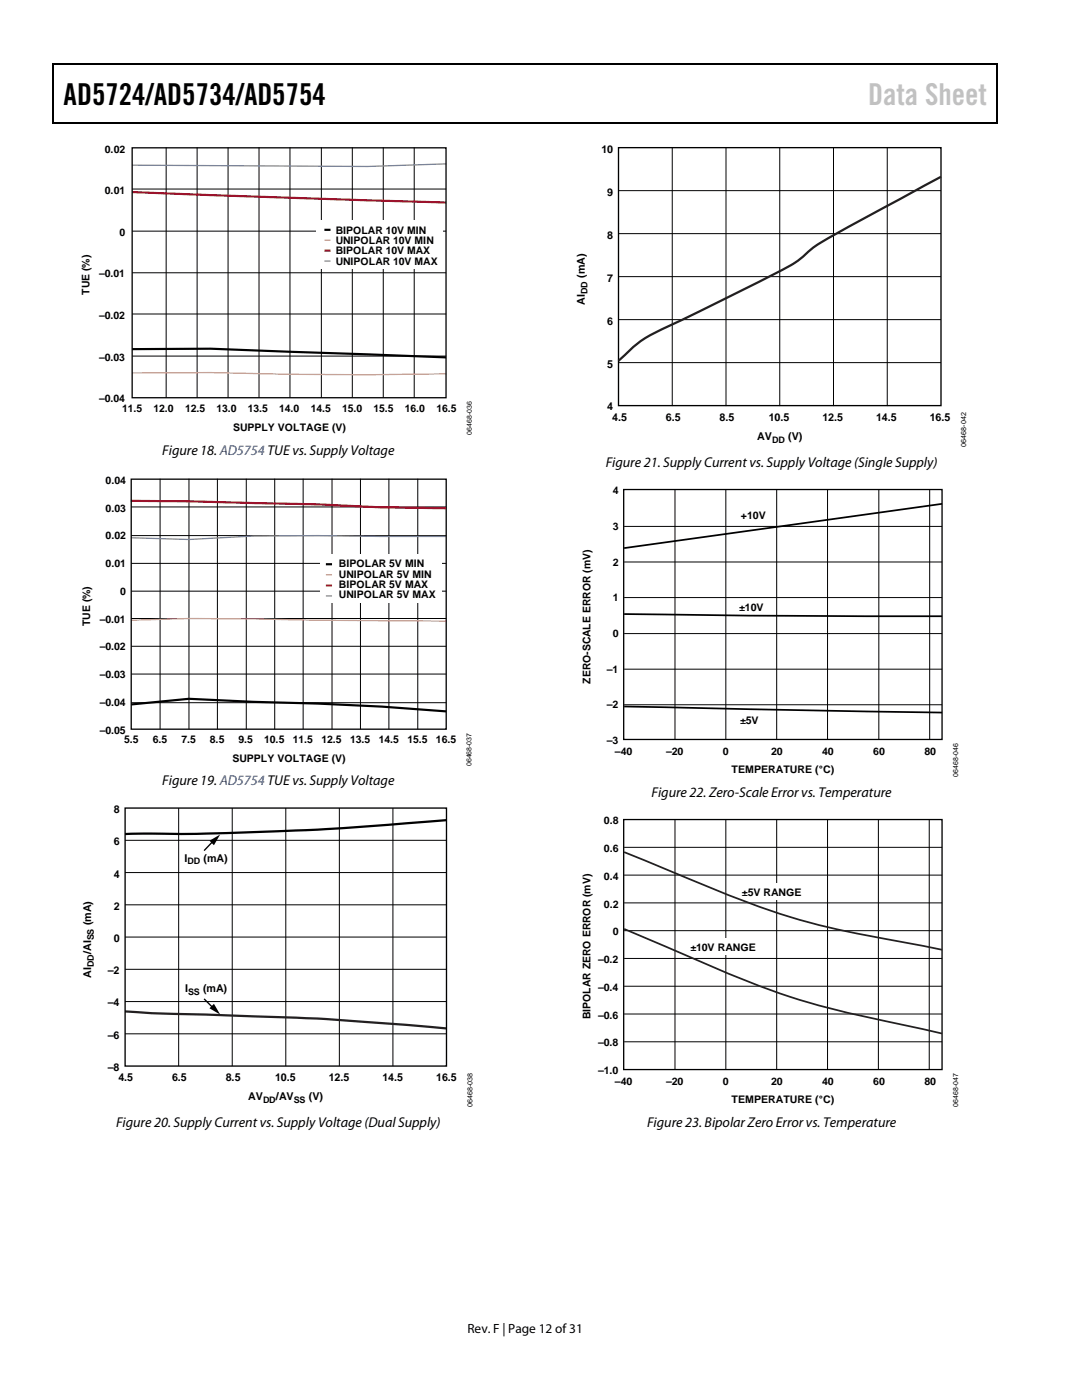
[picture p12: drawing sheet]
<svg xmlns="http://www.w3.org/2000/svg" width="216mm" height="279mm" viewBox="0 0 216 279" stroke-linecap="round" stroke-linejoin="round" font-family="sans-serif">
<path d="M10.5 12.7h.3v1h-.3zM10.5 12.7h.3v.3h-.3zM133.3 12.7h.3v.3h-.3zM198.8 12.7h.2v1h-.2zM198.8 12.7h.2v.3h-.2zM10.5 24.4h.3v.2h-.3zM133.1 24.4h.2v.2h-.2zM198.8 24.4h.2v.2h-.2z" fill="#000"/>
<path d="M10.7 13.7v10.7M10.8 12.8h122.5M133.6 12.8h65.2M198.9 13.7v10.7M10.8 24.5h188" fill="none" stroke="#000" stroke-width=".25"/>
<g fill="none" stroke="#000" stroke-width=".2">
<path d="M26.4 37.7h62.6M33.2 29.4v50M39.3 29.4v50M45.5 29.4v50M51.7 29.4v50M57.9 29.4v50M64.1 29.4v50M70.3 29.4v50M76.5 29.4v50M82.7 29.4v50M26.4 46.1h62.6M26.4 54.4h62.6"/>
<path d="M26.4 62.7h62.6M26.4 71.1h62.6"/>
</g>
<path d="M26.4 69.7l15.6-.1 47 1.7" fill="none" stroke="#000" stroke-width=".43"/>
<path d="M26.4 38.3l62.6 2.1" fill="none" stroke="#db0029" stroke-width=".43"/>
<path d="M26.4 74.4h15.6l15.7 .3 15.6 .1 15.7-.2" fill="none" stroke="#fea36e" stroke-width=".26"/>
<path d="M89 32.7l-15.7 .5-46.9-.2" fill="none" stroke="#6c85b1" stroke-width=".26"/>
<path d="M63.2 44h25.2v9.7h-25.2z" fill="#fff"/>
<path d="M64.7 45.9h1.3M26.2 140.6l11.5-1.1 38.5 1.5 12.8 1" fill="none" stroke="#000" stroke-width=".43"/>
<path d="M64.7 50h1.3M26.1 100h11.6l25.7 .7 12.8 .6 12.8 .1" fill="none" stroke="#db0029" stroke-width=".43"/>
<path d="M64.7 47.9h1.3M26.2 123.8l11.5-.4 51.3 .6" fill="none" stroke="#fea36e" stroke-width=".26"/>
<path d="M64.7 52.1h1.3M89 107.1l-25.6-.2-12.9 .1-12.8 .7-11.5-.4" fill="none" stroke="#6c85b1" stroke-width=".26"/>
<path d="M26.4 29.5h62.6v49.9h-62.6zM26.2 95.6h62.8v49.9h-62.8z" fill="none" stroke="#000" stroke-width=".26"/>
<g fill="none" stroke="#000" stroke-width=".2">
<path d="M31.9 95.5v50M37.7 95.5v50M43.4 95.5v50M49.1 95.5v50M54.8 95.5v50M60.5 95.5v50M66.3 95.5v50M71.9 95.5v50M77.6 95.5v50M83.4 95.5v50M26.2 101.2h62.8M26.2 106.9h62.8"/>
<path d="M26.2 112.4h62.8M26.2 118h62.8M26.2 123.4h62.8M26.2 129h62.8M26.2 134.5h62.8M26.2 140.2h62.8"/>
</g>
<path d="M63.8 110.6h24.3v9.6h-24.3z" fill="#fff"/>
<path d="M65 112.6h1.3" fill="none" stroke="#000" stroke-width=".43"/>
<path d="M65 118.9h1.3" fill="none" stroke="#6c85b1" stroke-width=".26"/>
<path d="M65 114.7h1.3" fill="none" stroke="#fea36e" stroke-width=".26"/>
<path d="M65 116.9h1.3" fill="none" stroke="#db0029" stroke-width=".43"/>
<g fill="none" stroke="#000" stroke-width=".2">
<path d="M123.4 38h64.4M134.1 29.5v51.5M144.9 29.5v51.5M155.6 29.5v51.5M166.3 29.5v51.5M177 29.5v51.5M123.4 46.6h64.4M123.4 55.2h64.4M123.4 63.8h64.4M123.4 72.4h64.4M134.7 97.7v50M144.8 97.7v50"/>
<path d="M155 97.7v50M165.1 97.7v50M175.4 97.7v50M185.5 97.7v50M124.5 119.3h63.5M124.5 112.2h63.5M124.5 105.1h63.5M124.5 133.5h63.5M124.5 126.4h63.5M124.5 140.6h63.5M25 167.7h64.1M25 174.1h64.1"/>
<path d="M35.7 161.3v51.5M46.3 161.3v51.5M57 161.3v51.5M67.7 161.3v51.5M78.4 161.3v51.5M124.5 174.6h63.5M124.5 169.1h63.5M134.7 163.6v49.9M144.8 163.6v49.9M155 163.6v49.9M165.1 163.6v49.9M175.3 163.6v49.9"/>
<path d="M185.4 163.6v49.9M25 180.6h64.1M25 187h64.1M25 193.4h64.1M25 199.9h64.1M124.5 196.8h63.5M124.5 191.3h63.5M124.5 185.7h63.5M124.5 180.2h63.5M25 206.3h64.1M124.5 207.9h63.5M124.5 202.4h63.5"/>
</g>
<path d="M89.1 163.7l-20.9 1.6-15.5 .7a476.6 476.6 0 0 1-27 .4l-.7 .1" fill="none" stroke="#000" stroke-width=".45"/>
<path d="M187.8 35.3l-6.9 3.7a309 309 0 0 0-18.8 10.5 23.4 23.4 0 0 1-7.6 5.2l-19.7 9.7a28.9 28.9 0 0 0-9.3 5.6l-2.1 2M25 201.9l5.3 .3 33.8 1.1 25 1.9" fill="none" stroke="#231f20" stroke-width=".45"/>
<path d="M123.4 29.5h64.4v51.5h-64.4zM25 161.3h64.1v51.5h-64.1zM42.5 167.9l-1.8 1.9M40.7 199.3l1.8 1.8" fill="none" stroke="#000" stroke-width=".27"/>
<path d="M41.8 167.8l2.1-1.3-1.2 2.2zM42.7 200.3l1.2 2.2-2.1-1.3z" fill="#000"/>
<path d="M188 100.6l-63.5 8.8M124.5 122.6l27.7 .3 35.8 .1M124.5 141l63.5 1.2" fill="none" stroke="#000" stroke-width=".35"/>
<path d="M124.4 97.7h63.6v49.9h-63.6zM124.4 163.6h63.6v49.9h-63.6z" fill="none" stroke="#000" stroke-width=".26"/>
<g fill="#fff">
<path d="M147.6 176.3h12.9v3.2h-12.9z"/>
<path d="M137.7 187.4h14.2v3.2h-14.2z"/>
</g>
<path d="M124.5 170.1a660.2 660.2 0 0 0 29.5 11.7 188 188 0 0 0 28.6 6.7l5.4 1M124.5 185.4a761.2 761.2 0 0 0 29.5 12.3 206.3 206.3 0 0 0 28.6 7.4l5.4 1.2" fill="none" stroke="#231f20" stroke-width=".35"/>
<text font-size="6" x="12.7" y="20.9">AD5724/AD5734/AD5754</text>
<text font-size="6" fill="#c1c1c1" x="173.2" y="20.9">Data Sheet</text>
<g font-size="2.8">
<text x="32.4" y="90.8">Figure 18. AD5754 TUE vs. Supply Voltage</text>
<text x="120.9" y="93.3">Figure 21. Supply Current vs. Supply Voltage (Single Supply)</text>
<text x="32.4" y="156.7">Figure 19. AD5754 TUE vs. Supply Voltage</text>
<text x="130" y="159.1">Figure 22. Zero-Scale Error vs. Temperature</text>
<text x="23.2" y="225">Figure 20. Supply Current vs. Supply Voltage (Dual Supply)</text>
<text x="129.1" y="225">Figure 23. Bipolar Zero Error vs. Temperature</text>
</g>
<text font-size="2.7" x="93.3" y="266">Rev. F | Page 12 of31</text>
<g font-size="2.1">
<text x="20.9" y="30.4">0.02</text>
<text x="120" y="30.5">10</text>
<text x="20.9" y="38.8">0.01</text>
<text x="121.2" y="39.1">9</text>
<text x="23.8" y="47.1">0</text>
<text x="67" y="46.6">BIPOLAR 10V MIN</text>
<text x="121.2" y="47.6">8</text>
<text x="67" y="48.7">UNIPOLAR 10V MIN</text>
<text x="67" y="50.8">BIPOLAR 10V MAX</text>
<text x="67" y="52.9">UNIPOLAR 10V MAX</text>
<text x="17.9" y="58.8" transform="rotate(-90 17.9 58.8)">TUE (%)</text>
<text x="19.8" y="55.4">–0.01</text>
<text x="116.7" y="55.4" transform="rotate(-90 116.7 55.4)">(mA)</text>
<text x="121.2" y="56.2">7</text>
<text x="19.8" y="63.7">–0.02</text>
<text x="116.7" y="60.8" transform="rotate(-90 116.7 60.8)">AI</text>
<text x="121.2" y="64.8">6</text>
<text x="19.8" y="72">–0.03</text>
<text x="121.2" y="73.4">5</text>
<text x="19.8" y="80.3">–0.04</text>
<text x="24.4" y="82.2">11.5</text>
<text x="30.6" y="82.2">12.0</text>
<text x="36.9" y="82.2">12.5</text>
<text x="43.2" y="82.2">13.0</text>
<text x="49.5" y="82.2">13.5</text>
<text x="55.7" y="82.2">14.0</text>
<text x="62" y="82.2">14.5</text>
<text x="68.3" y="82.2">15.0</text>
<text x="74.5" y="82.2">15.5</text>
<text x="80.8" y="82.2">16.0</text>
<text x="87.1" y="82.2">16.5</text>
<text x="121.2" y="81.9">4</text>
<text x="122.2" y="83.9">4.5</text>
<text x="132.9" y="83.9">6.5</text>
<text x="143.6" y="83.9">8.5</text>
<text x="153.4" y="83.9">10.5</text>
<text x="164.1" y="83.9">12.5</text>
<text x="174.8" y="83.9">14.5</text>
<text x="185.5" y="83.9">16.5</text>
<text x="46.5" y="86">SUPPLY VOLTAGE (V)</text>
<text x="151.1" y="87.8">AV</text>
<text x="157.3" y="87.8">(V)</text>
<text x="21.1" y="96.6">0.04</text>
<text x="122.3" y="98.7">4</text>
<text x="21.1" y="107.6">0.02</text>
<text x="21.1" y="102.1">0.03</text>
<text x="122.3" y="105.8">3</text>
<text x="147.9" y="103.7">+10V</text>
<text x="21.1" y="113.2">0.01</text>
<text x="67.6" y="113.2">BIPOLAR 5V MIN</text>
<text x="122.3" y="112.9">2</text>
<text x="24" y="118.7">0</text>
<text x="67.6" y="115.3">UNIPOLAR 5V MIN</text>
<text x="67.6" y="117.4">BIPOLAR 5V MAX</text>
<text x="67.6" y="119.4">UNIPOLAR 5V MAX</text>
<text x="18" y="125" transform="rotate(-90 18 125)">TUE (%)</text>
<text x="19.9" y="124.3">–0.01</text>
<text x="122.3" y="120">1</text>
<text x="147.5" y="121.9">±10V</text>
<text x="19.9" y="129.8">–0.02</text>
<text x="122.3" y="127.1">0</text>
<text x="19.9" y="135.3">–0.03</text>
<text x="117.8" y="136.5" transform="rotate(-90 117.8 136.5)">ZERO-SCALE ERROR (mV)</text>
<text x="121.1" y="134.3">–1</text>
<text x="19.9" y="140.9">–0.04</text>
<text x="121.1" y="141.4">–2</text>
<text x="19.9" y="146.4">–0.05</text>
<text x="24.8" y="148.4">5.5</text>
<text x="30.5" y="148.4">6.5</text>
<text x="36.2" y="148.4">7.5</text>
<text x="41.9" y="148.4">8.5</text>
<text x="47.6" y="148.4">9.5</text>
<text x="52.7" y="148.4">10.5</text>
<text x="58.4" y="148.4">11.5</text>
<text x="64.2" y="148.4">12.5</text>
<text x="69.9" y="148.4">13.5</text>
<text x="75.6" y="148.4">14.5</text>
<text x="81.3" y="148.4">15.5</text>
<text x="87" y="148.4">16.5</text>
<text x="121.1" y="148.5">–3</text>
<text x="147.7" y="144.4">±5V</text>
<text x="46.4" y="152.1">SUPPLY VOLTAGE (V)</text>
<text x="122.7" y="150.7">–40</text>
<text x="132.9" y="150.7">–20</text>
<text x="144.3" y="150.7">0</text>
<text x="146" y="154.2">TEMPERATURE (°C)</text>
<text x="153.9" y="150.7">20</text>
<text x="164.1" y="150.7">40</text>
<text x="174.3" y="150.7">60</text>
<text x="184.4" y="150.7">80</text>
<text x="22.7" y="162.3">8</text>
<text x="120.5" y="164.5">0.8</text>
<text x="22.7" y="168.7">6</text>
<text x="36.8" y="171.9">I</text>
<text x="40.6" y="171.9">(mA)</text>
<text x="120.5" y="170.1">0.6</text>
<text x="22.7" y="175.1">4</text>
<text x="120.5" y="175.6">0.4</text>
<text x="148" y="178.9">±5V RANGE</text>
<text x="18.2" y="184.7" transform="rotate(-90 18.2 184.7)">(mA)</text>
<text x="22.7" y="181.6">2</text>
<text x="120.5" y="181.1">0.2</text>
<text x="18.2" y="190.4" transform="rotate(-90 18.2 190.4)">/AI</text>
<text x="22.7" y="188">0</text>
<text x="122.3" y="186.7">0</text>
<text x="137.8" y="189.9">±10V RANGE</text>
<text x="18.2" y="195.1" transform="rotate(-90 18.2 195.1)">AI</text>
<text x="21.5" y="194.4">–2</text>
<text x="119.3" y="197.7">–0.4</text>
<text x="119.3" y="192.2">–0.2</text>
<text x="21.5" y="200.8">–4</text>
<text x="36.9" y="198">I</text>
<text x="40.5" y="198">(mA)</text>
<text x="117.8" y="203.4" transform="rotate(-90 117.8 203.4)">BIPOLAR ZERO ERROR (mV)</text>
<text x="119.3" y="203.3">–0.6</text>
<text x="21.5" y="207.3">–6</text>
<text x="119.3" y="208.8">–0.8</text>
<text x="21.5" y="213.7">–8</text>
<text x="23.6" y="215.7">4.5</text>
<text x="34.3" y="215.7">6.5</text>
<text x="45" y="215.7">8.5</text>
<text x="54.9" y="215.7">10.5</text>
<text x="65.6" y="215.7">12.5</text>
<text x="76.3" y="215.7">14.5</text>
<text x="87" y="215.7">16.5</text>
<text x="119.3" y="214.4">–1.0</text>
<text x="49.5" y="219.6">AV</text>
<text x="55.1" y="219.6">/AV</text>
<text x="61.6" y="219.6">(V)</text>
<text x="122.7" y="216.6">–40</text>
<text x="132.9" y="216.6">–20</text>
<text x="144.3" y="216.6">0</text>
<text x="146" y="220.1">TEMPERATURE (°C)</text>
<text x="153.9" y="216.6">20</text>
<text x="164.1" y="216.6">40</text>
<text x="174.3" y="216.6">60</text>
<text x="184.4" y="216.6">80</text>
</g>
<g font-size="1.8">
<text x="117.2" y="58.6" transform="rotate(-90 117.2 58.6)">DD</text>
<text x="154.1" y="88.4">DD</text>
<text x="37.4" y="172.5">DD</text>
<text x="18.7" y="187.7" transform="rotate(-90 18.7 187.7)">SS</text>
<text x="18.7" y="193" transform="rotate(-90 18.7 193)">DD</text>
<text x="37.5" y="198.5">SS</text>
<text x="52.5" y="220.2">DD</text>
<text x="58.6" y="220.2">SS</text>
</g>
<g font-size="1.4">
<text x="94.2" y="86.8" transform="rotate(-90 94.2 86.8)">06468-036</text>
<text x="192.8" y="89.2" transform="rotate(-90 192.8 89.2)">06468-042</text>
<text x="94.1" y="152.9" transform="rotate(-90 94.1 152.9)">06468-037</text>
<text x="191.2" y="155" transform="rotate(-90 191.2 155)">06468-046</text>
<text x="94.3" y="221" transform="rotate(-90 94.3 221)">06468-038</text>
<text x="191.2" y="220.9" transform="rotate(-90 191.2 220.9)">06468-047</text>
</g>
</svg>
